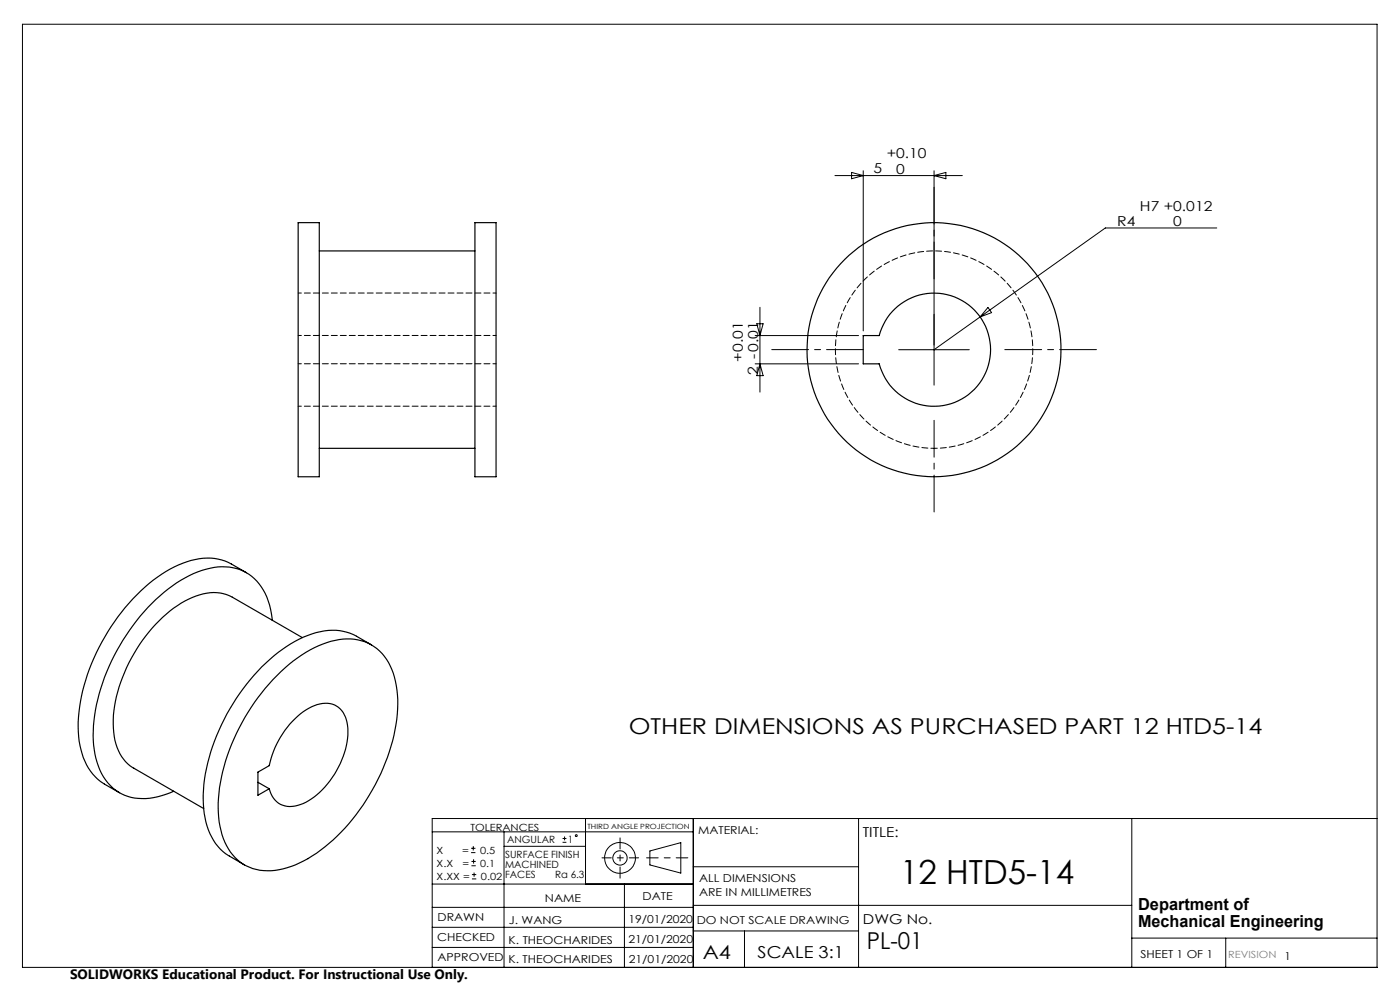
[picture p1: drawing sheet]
<svg xmlns="http://www.w3.org/2000/svg" width="297mm" height="210mm" viewBox="0 0 297 210" stroke-linecap="round" stroke-linejoin="round" font-family="sans-serif">
<g fill="none" stroke="#000" stroke-width=".21">
<path d="M4.8 5.1h287.3v200.1h-287.3zM177.1 37.2h27.1M180.7 36.6l2.4 .6-2.4 .7zM183.1 36.2v34M198.2 36.2v45.5M198.2 37.2l2.5-.6v1.3zM258.1 48.4h-23.6l-36.3 25.8M160.2 71.2h21.9M160.2 77.2h21.9M160.5 68.7h1.4l-.7 2.5zM161.2 65.2v18M161.2 77.2l.7 2.5h-1.4z"/>
<path d="M190.6 74.2h15M209.6 65.2l.8 1.1-2.5 .9zM91.7 176.5h55.4M99.9 179.9h1M100.4 179.5v.9M106.9 176.5v28.7M106.9 179.5h17.3M119.3 178.7h.9M119.3 177.9h.9M119.8 177.4v.9M124.2 173.6v13.9M147.1 173.6v31.6"/>
<path d="M182.1 173.6v31.6M240.1 173.6v31.6M292.1 173.6h-200.4v31.6M91.7 196.7h55.4M91.7 192.5h55.4M91.7 187.5h55.4M99.9 180.9h1M100 183.6h.9M100 182.7h.9M100.1 186.4h.9M100.1 185.5h.9M100.5 182.3v.9"/>
<path d="M100.6 185.1v.9M132.5 187.5v17.7M137.9 180.5l6.5-1.8v6.5l-6.5-1.7zM147.1 183.9h35M147.1 197.5h35M147.1 192h93M157.9 197.5v7.7M240.1 199h52M260 199v6.2M91.7 201h55.4"/>
<circle cx="122.2" cy="177.3" r=".2"/>
<circle cx="131.5" cy="182" r="1.52"/>
<circle cx="131.5" cy="182" r="3.3"/>
</g>
<path d="M145.9 182h-8.7" fill="none" stroke="#000" stroke-width=".21" stroke-dasharray="15.2 1.3 1.3 1.3" stroke-dashoffset="12.8"/>
<path d="M131.5 177.7v8.6" fill="none" stroke="#000" stroke-width=".21" stroke-dasharray="15.2 1.3 1.3 1.3" stroke-dashoffset="12.9"/>
<path d="M127.7 182h7.8" fill="none" stroke="#000" stroke-width=".21" stroke-dasharray="15.2 1.3 1.3 1.3" stroke-dashoffset="13.3"/>
<path d="M198.2 59.2v-19.5M183.2 74.2h-19.5M213.2 74.2h19.4M198.2 89.2v19.4" fill="none" stroke="#000" stroke-width=".21" stroke-dasharray="15.2 1.3 1.3 1.3" stroke-dashoffset="7.4"/>
<g fill="none" stroke="#000" stroke-width=".25">
<path d="M63.3 47.2h4.4v53.9h-4.4zM67.7 53.2h33.1M100.8 47.2h4.4v53.9h-4.4zM183.1 71.2h3.4a12 12 0 0 1 18.5-6.9 12 12 0 0 1 0 19.7 12 12 0 0 1-18.5-6.8h-3.4zM67.7 95.1h33.1M52.3 121.5l-3.2-1.8a11.6 11.6 0 0 0-10.3-.2 32.8 32.8 0 0 0-14.5 12.4 39.5 39.5 0 0 0-7.7 23.3 13.7 13.7 0 0 0 4.7 10.6l4.1 2.4M57.7 131.6a12 12 0 0 0-6.2-10.5 12.2 12.2 0 0 0-9.6 .2 33.4 33.4 0 0 0-14.4 12.4 40.1 40.1 0 0 0-7.7 23.4 14.4 14.4 0 0 0 4.1 10 10.6 10.6 0 0 0 10.5 1.7l2.4-1M64.1 135.2l-14.8-8.5a9.2 9.2 0 0 0-8.5 0 27.8 27.8 0 0 0-12.4 11.9 29.3 29.3 0 0 0-4.3 15.9 9.7 9.7 0 0 0 4.3 8.4l14.8 8.6M78.8 136.8l-3.2-1.8a11.6 11.6 0 0 0-10.3-.2 33.1 33.1 0 0 0-14.5 12.4 40.3 40.3 0 0 0-7.7 22.3 14.4 14.4 0 0 0 4.2 11.1l4.6 2.9M58.7 143.3a23.9 23.9 0 0 1 14.1-7.7 9.9 9.9 0 0 1 10.6 7.2 27.2 27.2 0 0 1-.8 16.7 43.6 43.6 0 0 1-15.5 21.5 17.6 17.6 0 0 1-12 3.6 10.2 10.2 0 0 1-8.2-8.4 30.1 30.1 0 0 1 1.8-17.2 45.4 45.4 0 0 1 10-15.7zM62 153a10.5 10.5 0 0 1 7.5-3.8 4.7 4.7 0 0 1 4.2 4.7 17.9 17.9 0 0 1-5.3 13.6 9.8 9.8 0 0 1-7.4 3.6 4.5 4.5 0 0 1-3.9-3.8l-2.4 1.4v-4.9l2.4-1.4a19.7 19.7 0 0 1 4.9-9.4zM54.7 165.9l2.4 1.4"/>
<circle cx="198.1" cy="74.2" r="26.9"/>
</g>
<path d="M63.3 71.2h42M63.3 77.2h42M105.3 62.2h-42M63.3 86.2h42M198.2 95.1a20.9 20.9 0 0 0 18.3-31.1 20.9 20.9 0 0 0-36.1-1 20.9 20.9 0 0 0 16.6 32.1h1.2" fill="none" stroke="#000" stroke-width=".21" stroke-dasharray="1.3 .6" stroke-dashoffset=".6"/>
<text font-size="7.1" x="191" y="187.4">12 HTD5-14</text>
<text font-size="4.9" x="183.9" y="201.4">PL-01</text>
<text font-size="4.7" x="133.4" y="155.7">OTHER DIMENSIONS AS PURCHASED PART 12 HTD5-14</text>
<text font-size="4.1" x="149.1" y="203.3">A4</text>
<g font-size="3.5">
<text x="241.4" y="193.1">Department of</text>
<text x="241.4" y="196.6">Mechanical Engineering</text>
<text x="160.7" y="203.2">SCALE 3:1</text>
</g>
<g font-size="2.9">
<text x="188.1" y="33.6">+0.10</text>
<text x="185.3" y="36.8">5</text>
<text x="190.1" y="36.8">0</text>
<text x="237" y="47.9">R4</text>
<text x="241.8" y="44.7">H7 +0.012</text>
<text x="248.9" y="47.9">0</text>
<text x="157.6" y="76.7" transform="rotate(-90 157.6 76.7)">+0.01</text>
<text x="160.8" y="76.2" transform="rotate(-90 160.8 76.2)">-0.01</text>
<text x="160.8" y="79.5" transform="rotate(-90 160.8 79.5)">2</text>
<text x="183" y="177.5">TITLE:</text>
<text x="183.1" y="196">DWG No.</text>
<text x="14.9" y="207.6">SOLIDWORKS Educational Product. For Instructional Use Only.</text>
</g>
<g font-size="2.3">
<text x="148.1" y="177">MATERIAL:</text>
<text x="115.6" y="191.3">NAME</text>
<text x="136.3" y="191">DATE</text>
<text x="148.3" y="187.1">ALL DIMENSIONS</text>
<text x="148.3" y="190.1">ARE IN MILLIMETRES</text>
<text x="92.8" y="195.5">DRAWN</text>
<text x="107.9" y="196">J. WANG</text>
<text x="133.3" y="195.8">19/01/2020</text>
<text x="147.8" y="195.9">DO NOT SCALE DRAWING</text>
<text x="92.8" y="199.5">CHECKED</text>
<text x="92.8" y="203.9">APPROVED</text>
<text x="107.9" y="200.2">K. THEOCHARIDES</text>
<text x="133.3" y="200.1">21/01/2020</text>
<text x="242" y="203.2">SHEET 1 OF 1</text>
<text x="272.5" y="203.7">1</text>
<text x="107.9" y="204.3">K. THEOCHARIDES</text>
<text x="133.4" y="204.3">21/01/2020</text>
</g>
<g font-size="2.1">
<text x="99.8" y="176.2">TOLERANCES</text>
<text x="107.6" y="178.8">ANGULAR</text>
<text x="120.5" y="178.8">1</text>
<text x="92.6" y="181.1">X</text>
<text x="92.6" y="183.9">X.X</text>
<text x="98" y="181.1">=</text>
<text x="98.1" y="183.9">=</text>
<text x="101.8" y="181.1">0.5</text>
<text x="101.9" y="183.9">0.1</text>
<text x="107.2" y="182">SURFACE FINISH</text>
<text x="107.2" y="184.1">MACHINED</text>
<text x="92.6" y="186.7">X.XX =</text>
<text x="102" y="186.7">0.02</text>
<text x="107.2" y="186.2">FACES</text>
<text x="117.8" y="186.2">Ra 6.3</text>
</g>
<text font-size="2.1" fill="#808080" x="260.6" y="203.2">REVISION</text>
<text font-size="1.5" x="124.6" y="175.8">THIRD ANGLE PROJECTION</text>
</svg>
